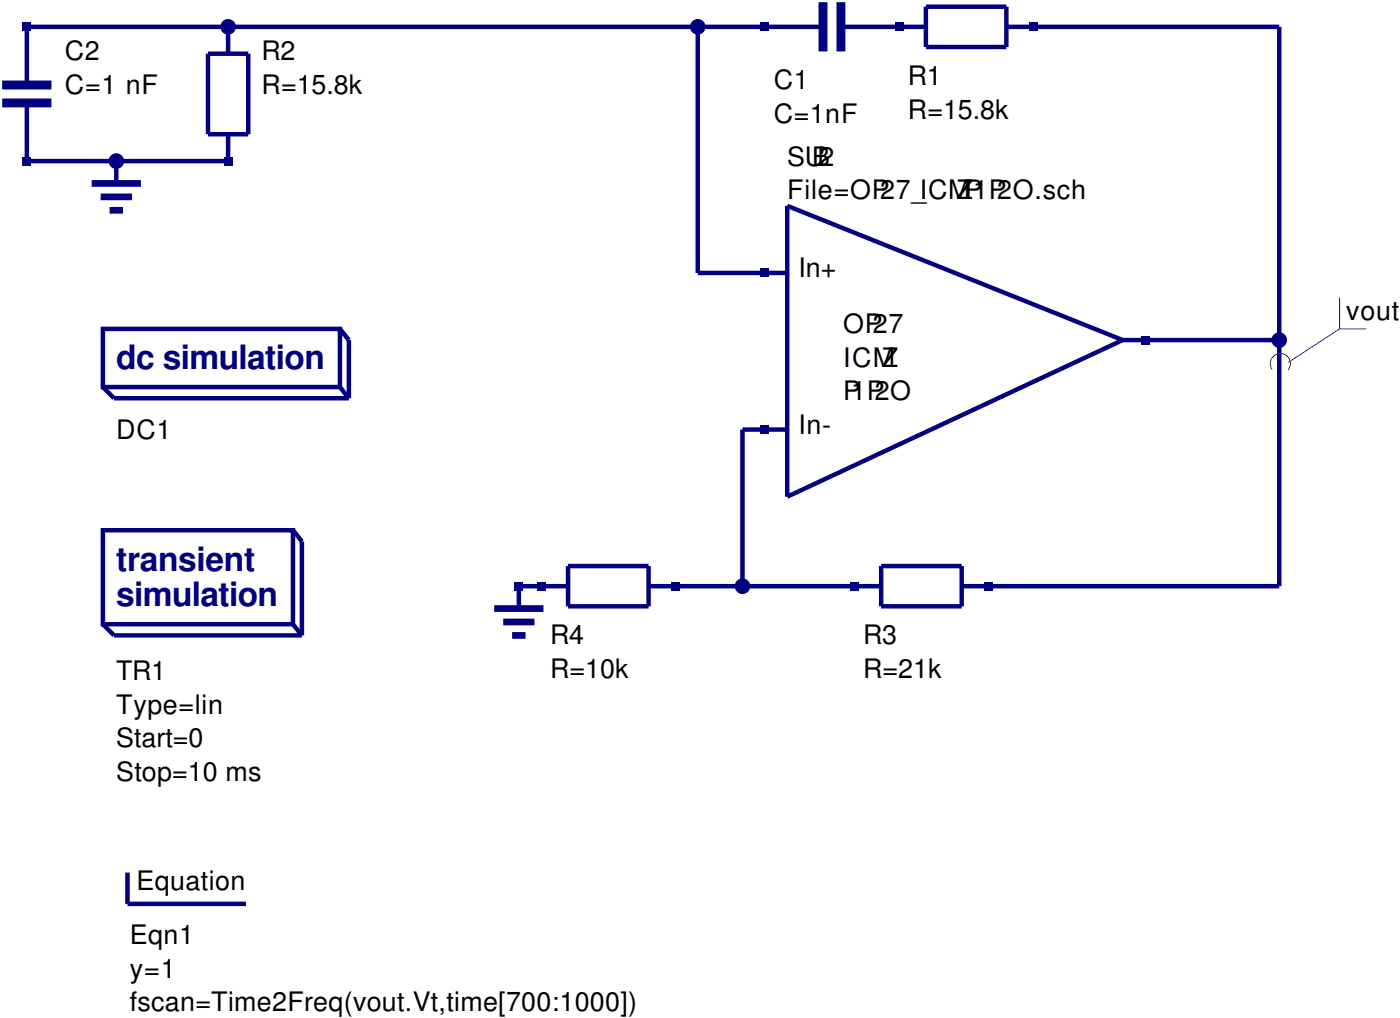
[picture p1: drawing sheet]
<svg xmlns="http://www.w3.org/2000/svg" width="221mm" height="161mm" viewBox="0 0 221 161" stroke-linecap="round" stroke-linejoin="round" font-family="sans-serif">
<g fill="none" stroke="#000080" stroke-width=".71" stroke-linecap="butt">
<path d="M4.2 16.2v9.2h31.8v-4.2M32.8 8.5h6.4v12.7h-6.4zM36 4.2v4.3M110.1 4.2v38.8h14.1M129.8 4.2h-125.6v9.2M132.6 4.2h13.5M146.1 1.1h12.7v6.3h-12.7zM158.8 4.2h43v88.2h-50.1M18.3 25.4v3.5M124.2 32.5l52.9 21.1-52.9 24.7zM16.2 51.9h37.4v9.1h-37.4zM53.6 51.9l1.4 1.7v9.2"/>
<path d="M177.1 53.6h24.7M16.2 61l1.8 1.8h37M53.6 61l1.4 1.8M124.2 67.7h-7.1v24.7M16.2 83.6h30v14.8h-30zM16.2 98.4l1.8 1.8h29.6M46.2 98.4l1.4 1.8M46.2 83.6l1.4 1.8v14.8M89.6 92.4h-7.8v3.6M89.6 89.3h12.7v6.3h-12.7zM102.3 92.4h36.7M139 89.3h12.7v6.3h-12.7z"/>
<path d="M20.1 137.6v4.9h18.7"/>
</g>
<path d="M14.5 28.9h7.7M15.9 31h4.9M17.3 33.2h2.1M78 96h7.7M79.4 98.1h4.9M80.8 100.2h2.1" fill="none" stroke="#000080" stroke-width="1.1" stroke-linecap="butt"/>
<path d="M.4 16.2h7.7M.4 13.4h7.7M129.8 .4v7.7M132.6 .4v7.7" fill="none" stroke="#000080" stroke-width="1.4" stroke-linecap="butt"/>
<path d="M200.7 58.2a1.59 1.59 0 0 1 .2-2.1 1.59 1.59 0 0 1 2.2 .1 1.59 1.59 0 0 1 .1 2.1M211.3 51.9h4.2M211.3 46.9v5M211.3 51.9l-8.1 5.2" fill="none" stroke="#800080" stroke-width=".16"/>
<circle cx="18.3" cy="25.4" r="1.06" fill="#000080"/>
<circle cx="18.3" cy="25.4" r="1.06" fill="none" stroke="#000080" stroke-width=".35"/>
<g fill="#000080">
<path d="M3.5 24.7h1.4v1.4h-1.4z" fill-rule="evenodd"/>
<path d="M3.5 3.5h1.4v1.4h-1.4z" fill-rule="evenodd"/>
<path d="M119.9 3.5h1.5v1.4h-1.5z" fill-rule="evenodd"/>
<path d="M141.1 3.5h1.4v1.4h-1.4z" fill-rule="evenodd"/>
<path d="M81.1 91.7h1.5v1.4h-1.5z" fill-rule="evenodd"/>
<path d="M84.7 91.7h1.4v1.4h-1.4z" fill-rule="evenodd"/>
<path d="M105.8 91.7h1.4v1.4h-1.4z" fill-rule="evenodd"/>
<path d="M119.9 67h1.5v1.4h-1.5z" fill-rule="evenodd"/>
<path d="M119.9 42.3h1.5v1.4h-1.5z" fill-rule="evenodd"/>
<path d="M179.9 52.9h1.4v1.4h-1.4z" fill-rule="evenodd"/>
<path d="M35.3 24.7h1.4v1.4h-1.4z" fill-rule="evenodd"/>
<circle cx="36" cy="4.2" r="1.06"/>
</g>
<circle cx="36" cy="4.2" r="1.06" fill="none" stroke="#000080" stroke-width=".35"/>
<g fill="#000080">
<path d="M162.3 3.5h1.4v1.4h-1.4z" fill-rule="evenodd"/>
<path d="M134.1 91.7h1.4v1.4h-1.4z" fill-rule="evenodd"/>
<path d="M155.2 91.7h1.4v1.4h-1.4z" fill-rule="evenodd"/>
<circle cx="201.8" cy="53.6" r="1.06"/>
</g>
<circle cx="201.8" cy="53.6" r="1.06" fill="none" stroke="#000080" stroke-width=".35"/>
<circle cx="110.1" cy="4.2" r="1.06" fill="#000080"/>
<circle cx="110.1" cy="4.2" r="1.06" fill="none" stroke="#000080" stroke-width=".35"/>
<circle cx="117.1" cy="92.4" r="1.06" fill="#000080"/>
<circle cx="117.1" cy="92.4" r="1.06" fill="none" stroke="#000080" stroke-width=".35"/>
<g font-size="5.3" fill="#000080">
<text x="18.3" y="58.2">dc simulation</text>
<text x="18.3" y="90">transient</text>
<text x="18.3" y="95.6">simulation</text>
</g>
<g font-size="4.2">
<text x="10.2" y="9.5">C2</text>
<text x="41.3" y="9.5">R2</text>
<text x="10.2" y="14.8">C=1 nF</text>
<text x="41.3" y="14.8">R=15.8k</text>
<text x="122.1" y="14.1">C1</text>
<text x="143.2" y="13.4">R1</text>
<text x="122.1" y="19.4">C=1nF</text>
<text x="143.2" y="18.7">R=15.8k</text>
<text x="124.2" y="26.1">SUB2</text>
<text x="124.2" y="31.4">File=OP27_ICM</text>
<text x="150.9" y="31.4">ZP1P2O.sch</text>
<text x="125.9" y="43.7">In+</text>
<text x="133" y="52.6">OP27</text>
<text x="212.4" y="50.4">vout</text>
<text x="133" y="57.9">ICMZ</text>
<text x="133" y="63.1">P1P2O</text>
<text x="18.3" y="69.1">DC1</text>
<text x="125.9" y="68.4">In-</text>
<text x="86.8" y="101.6">R4</text>
<text x="136.2" y="101.6">R3</text>
<text x="18.3" y="107.2">TR1</text>
<text x="86.8" y="106.9">R=10k</text>
<text x="136.2" y="106.9">R=21k</text>
<text x="18.3" y="112.5">Type=lin</text>
<text x="18.3" y="117.8">Start=0</text>
<text x="18.3" y="123.1">Stop=10 ms</text>
<text x="21.5" y="140.4">Equation</text>
<text x="20.5" y="148.9">Eqn1</text>
<text x="20.5" y="154.2">y=1</text>
<text x="20.5" y="159.5">fscan=Time2Freq(vout.Vt,time[700:1000])</text>
</g>
</svg>
